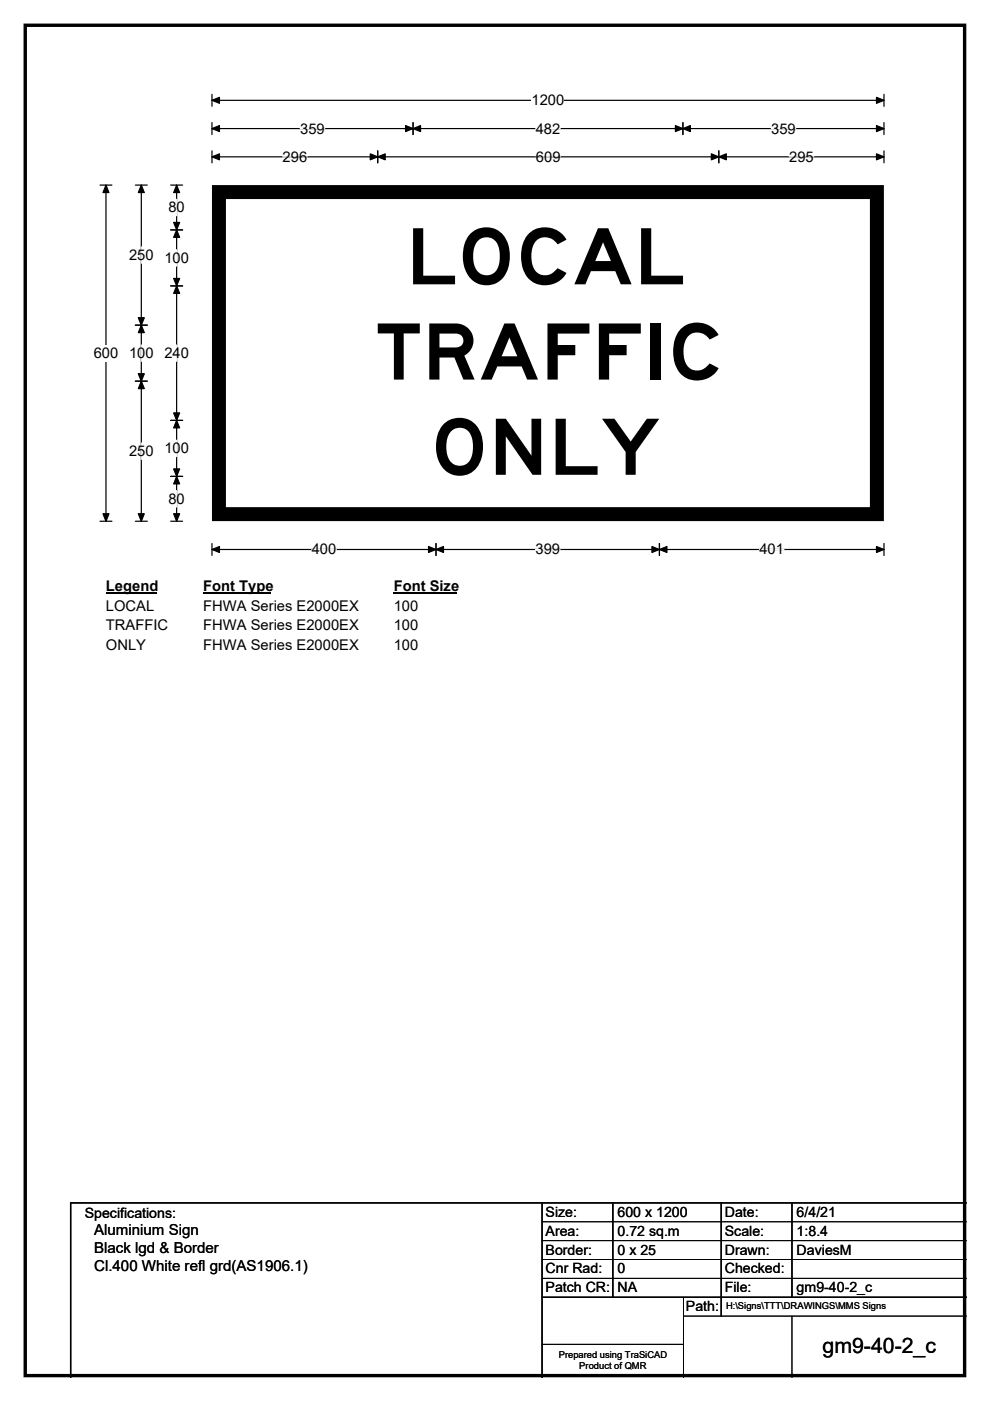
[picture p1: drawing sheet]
<svg xmlns="http://www.w3.org/2000/svg" width="210mm" height="297mm" viewBox="0 0 210 297" stroke-linecap="round" stroke-linejoin="round" font-family="sans-serif">
<path d="M5.4 5.4h199.2v286.3h-199.2z" fill="none" stroke="#000" stroke-width=".72"/>
<path d="M45 21.3h142.5M45 20v2.5M187.5 20v2.5" fill="none" stroke="#000" stroke-width=".25"/>
<path d="M45 21.3l1.5-.7v1.3zM185.9 20.6l1.6 .7-1.6 .6z" fill="#000" stroke="#000" stroke-width=".25"/>
<path d="M112.8 19.5h6.9v3.5h-6.9z" fill="#fff"/>
<g fill="none" stroke="#000" stroke-width=".25">
<path d="M21.2 39.2h2.5M22.5 39.2v71.3M45 27.3h142.5M45 26v2.5M45 32v2.5M45 33.3h142.5M80.1 32v2.5M87.6 26v2.5M144.8 26v2.5M152.5 32v2.5M187.5 26v2.5M187.5 32v2.5"/>
<path d="M21.2 110.5h2.5M45 115.2v2.6M45 116.5h142.5M92.5 115.2v2.6M139.9 115.2v2.6M187.5 115.2v2.6"/>
</g>
<g fill="#000" stroke="#000" stroke-width=".25">
<path d="M22.5 39.2l.6 1.6h-1.3zM45 27.3l1.5-.7v1.3zM45 33.3l1.5-.7v1.3zM80.1 33.3l1.6-.7v1.3zM78.5 32.6l1.6 .7-1.6 .6zM87.6 27.3l1.6-.7v1.3zM86 26.6l1.6 .7-1.6 .6zM143.3 26.6l1.5 .7-1.5 .6zM144.8 27.3l1.6-.7v1.3zM150.9 32.6l1.6 .7-1.6 .6zM152.5 33.3l1.6-.7v1.3zM185.9 26.6l1.6 .7-1.6 .6z"/>
<path d="M185.9 32.6l1.6 .7-1.6 .6zM21.8 108.9h1.3l-.6 1.6zM45 116.5l1.5-.6v1.2zM92.5 116.5l1.6-.6v1.2zM90.9 115.9l1.6 .6-1.6 .6zM138.3 115.9l1.6 .6-1.6 .6zM139.9 116.5l1.6-.6v1.2zM185.9 115.9l1.6 .6-1.6 .6z"/>
</g>
<path d="M59.9 33.3h5.3M63.7 27.3h5.2M113.6 27.3h5.2M113.7 33.3h5.2M163.6 27.3h5.2M167.4 33.3h5.2M66.1 116.5h5.2M113.6 116.5h5.2M161.1 116.5h5.2" fill="none" stroke="#fff" stroke-width=".25"/>
<path d="M19.9 73.2h5.2v3.4h-5.2z" fill="#fff"/>
<path d="M28.7 39.2h2.5M30 39.2v71.3M36.2 39.2h2.5M37.5 39.2v71.3M36.2 48.7h2.5M28.7 68.9h2.5M36.2 60.6h2.5M28.7 80.8h2.5M36.2 89.1h2.5M28.7 110.5h2.5M36.2 110.5h2.5M36.2 101h2.5" fill="none" stroke="#000" stroke-width=".25"/>
<g fill="#000" stroke="#000" stroke-width=".25">
<path d="M30 39.2l.6 1.6h-1.3zM37.5 39.2l.6 1.6h-1.3zM37.5 48.7l.6 1.6h-1.3zM36.8 47.2h1.3l-.6 1.5zM30 68.9l.6 1.6h-1.3zM29.3 67.4h1.3l-.6 1.5zM36.8 59h1.3l-.6 1.6zM37.5 60.6l.6 1.6h-1.3zM29.3 79.2h1.3l-.6 1.6zM30 80.8l.6 1.6h-1.3zM36.8 87.5h1.3l-.6 1.6zM37.5 89.1l.6 1.6h-1.3z"/>
<path d="M29.3 108.9h1.3l-.6 1.6zM36.8 99.4h1.3l-.6 1.6zM37.5 101l.6 1.6h-1.3zM36.8 108.9h1.3l-.6 1.6z"/>
</g>
<path d="M30 52.3v3.5M37.5 42.2v3.5M37.5 52.9v3.5M30 73.1v3.5M37.5 73.1v3.5M30 93.9v3.5M37.5 93.3v3.5M37.5 104v3.5" fill="none" stroke="#fff" stroke-width=".25"/>
<path d="M22.5 122.5h10.7v3.5h-10.7z" fill="#fff"/>
<path d="M22.5 125.8h10.7" fill="none" stroke="#000" stroke-width=".32"/>
<path d="M43.1 122.5h14.4v3.5h-14.4z" fill="#fff"/>
<path d="M43.1 125.8h14.4" fill="none" stroke="#000" stroke-width=".32"/>
<path d="M83.5 122.5h13.5v3.5h-13.5z" fill="#fff"/>
<path d="M83.5 125.8h13.5" fill="none" stroke="#000" stroke-width=".32"/>
<g fill="#fff">
<path d="M22.5 126.7h10.2v3.5h-10.2z"/>
<path d="M43.1 126.7h32.9v3.5h-32.9z"/>
<path d="M83.5 126.7h5.2v3.5h-5.2z"/>
<path d="M22.5 130.9h13.1v3.5h-13.1z"/>
<path d="M43.1 130.9h32.9v3.5h-32.9z"/>
<path d="M83.5 130.9h5.2v3.5h-5.2z"/>
<path d="M22.5 135.1h8.4v3.5h-8.4z"/>
<path d="M43.1 135.1h32.9v3.5h-32.9z"/>
<path d="M83.5 135.1h5.2v3.5h-5.2z"/>
<path d="M45 39.3h142.5v71.2h-142.5z"/>
</g>
<path d="M45 39.2h142.5v71.3h-142.5z" fill="none" stroke="#fff" stroke-width=".21"/>
<path d="M46.4 40.7h139.6v68.3h-139.6z" fill="none" stroke="#000" stroke-width="3"/>
<path d="M115 255v37M130 255v20M153 255v24M168 255v20M205 255h-190v37M115 275h90" fill="none" stroke="#000" stroke-width=".3"/>
<path d="M115 259h90M115 263h90M115 267h90M115 271h90M145 279h60M145 275v17M168 279v13M115 285h30" fill="none" stroke="#000" stroke-width=".21"/>
<g font-size="16.5">
<text x="86.1" y="60.3">LOCAL</text>
<text x="79.7" y="80.5">TRAFFIC</text>
<text x="91.3" y="100.7">ONLY</text>
</g>
<text font-size="4.5" x="174.5" y="286.9">gm9-40-2_c</text>
<g font-size="3.2">
<text x="20" y="261.9">Aluminium Sign</text>
<text x="20" y="265.7">Black lgd &amp; Border</text>
<text x="20" y="269.6">Cl.400 White refl grd(AS1906.1)</text>
</g>
<g font-size="3.1">
<text x="112.8" y="22.3">1200</text>
<text x="63.7" y="28.3">359</text>
<text x="113.6" y="28.3">482</text>
<text x="163.6" y="28.3">359</text>
<text x="59.9" y="34.3">296</text>
<text x="113.7" y="34.3">609</text>
<text x="167.4" y="34.3">295</text>
<text x="35.7" y="45">80</text>
<text x="27.4" y="55.1">250</text>
<text x="34.9" y="55.7">100</text>
<text x="19.9" y="75.9">600</text>
<text x="27.4" y="75.9">100</text>
<text x="34.9" y="75.9">240</text>
<text x="27.4" y="96.7">250</text>
<text x="34.9" y="96.1">100</text>
<text x="35.7" y="106.8">80</text>
<text x="66.1" y="117.6">400</text>
<text x="113.6" y="117.6">399</text>
<text x="161.1" y="117.6">401</text>
<text x="22.5" y="125.3">Legend</text>
<text x="43.1" y="125.3">Font Type</text>
<text x="83.5" y="125.3">Font Size</text>
<text x="22.5" y="129.5">LOCAL</text>
<text x="43.1" y="129.5">FHWA Series E2000EX</text>
<text x="83.5" y="129.5">100</text>
<text x="22.5" y="133.7">TRAFFIC</text>
<text x="22.5" y="137.9">ONLY</text>
<text x="43.1" y="133.7">FHWA Series E2000EX</text>
<text x="43.1" y="137.9">FHWA Series E2000EX</text>
<text x="83.5" y="133.7">100</text>
<text x="83.5" y="137.9">100</text>
</g>
<g font-size="3">
<text x="115.7" y="258">Size:</text>
<text x="131" y="258">600 x 1200</text>
<text x="153.7" y="258">Date:</text>
<text x="169" y="258">6/4/21</text>
<text x="18" y="258.2">Specifications:</text>
<text x="115.7" y="262">Area:</text>
<text x="131" y="262">0.72 sq.m</text>
<text x="153.7" y="262">Scale:</text>
<text x="169" y="262">1:8.4</text>
<text x="115.7" y="266">Border:</text>
<text x="115.7" y="270">Cnr Rad:</text>
<text x="131" y="266">0 x 25</text>
<text x="131" y="270">0</text>
<text x="153.7" y="266">Drawn:</text>
<text x="153.7" y="270">Checked:</text>
<text x="169" y="266">DaviesM</text>
<text x="115.7" y="274">Patch CR:</text>
<text x="131" y="274">NA</text>
<text x="153.7" y="274">File:</text>
<text x="169" y="274">gm9-40-2_c</text>
<text x="145.5" y="278">Path:</text>
</g>
<g font-size="2">
<text x="154" y="277.6">H:\Signs\TTT\DRAWINGS\MMS Signs</text>
<text x="118.5" y="287.8">Prepared using TraSiCAD</text>
<text x="122.9" y="290.2">Product of QMR</text>
</g>
</svg>
